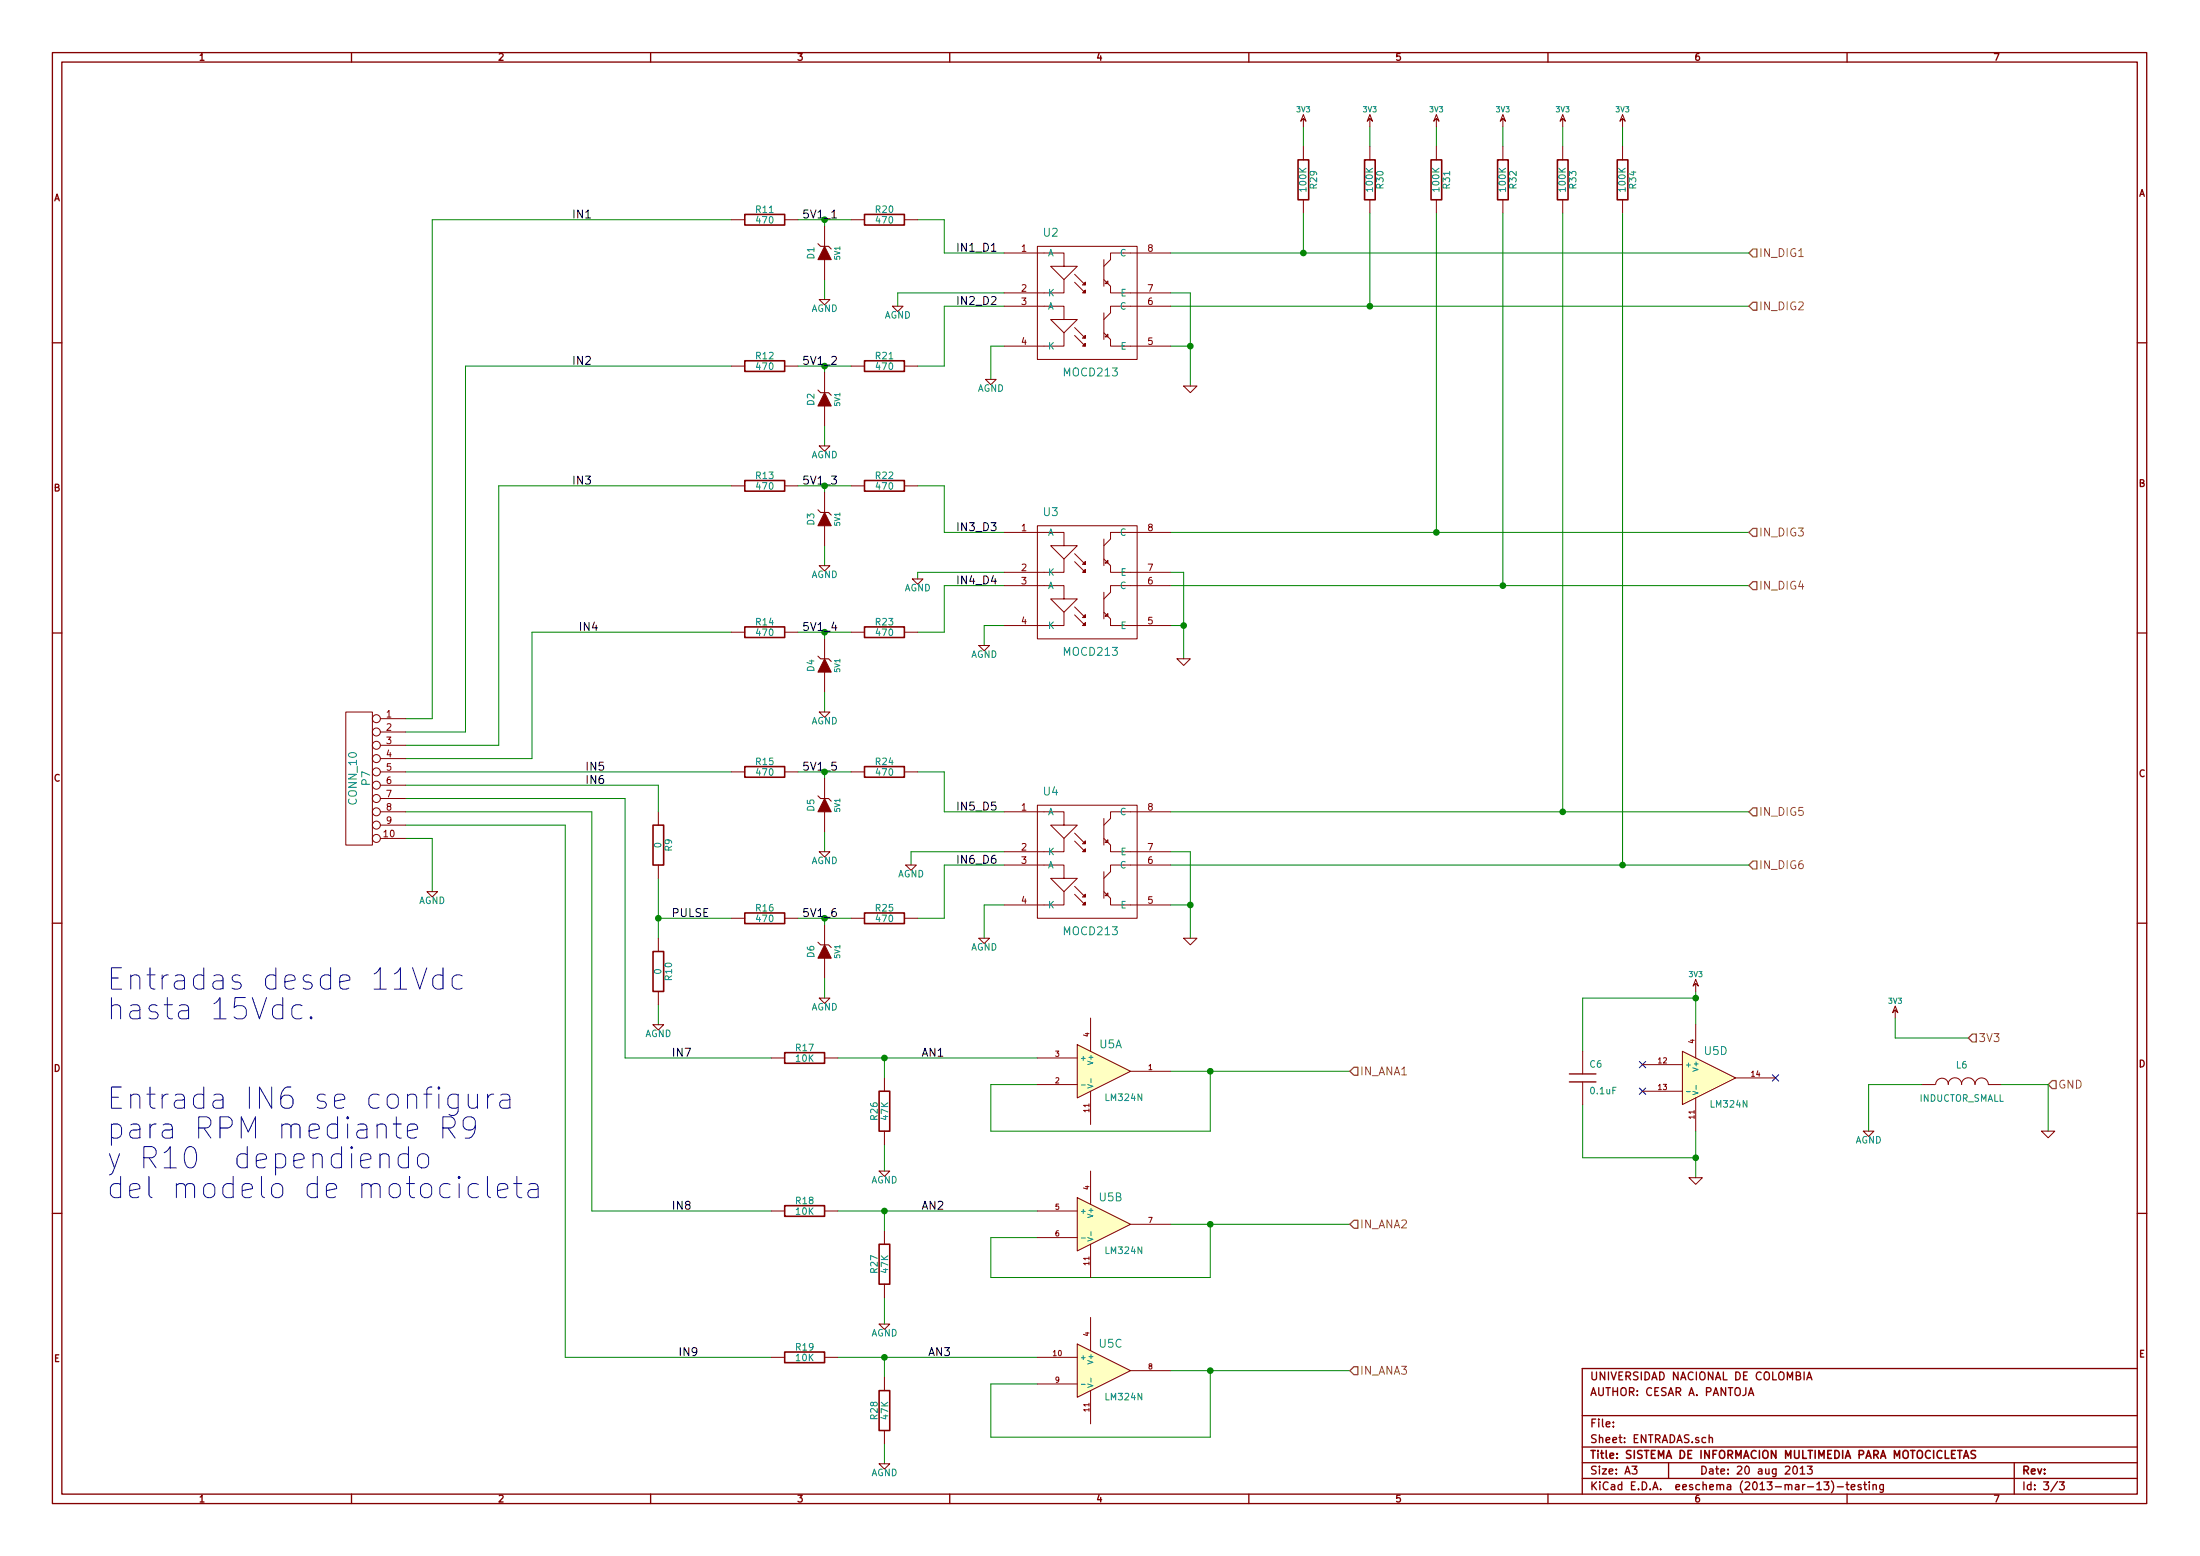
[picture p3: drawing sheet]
EESchema Schematic File Version 2
LIBS:power
LIBS:conn3
LIBS:ESD9B33ST5G
LIBS:jack_3p
LIBS:lm2940
LIBS:MOCD213
LIBS:opto
LIBS:optocoupler
LIBS:analog_switches
LIBS:74xx
LIBS:adc-dac
LIBS:atmel
LIBS:audio
LIBS:brooktre
LIBS:cmos4000
LIBS:cmos_ieee
LIBS:conn
LIBS:contrib
LIBS:cypress
LIBS:device
LIBS:digital-audio
LIBS:display
LIBS:dsp
LIBS:gennum
LIBS:graphic
LIBS:intel
LIBS:interface
LIBS:linear
LIBS:memory
LIBS:microchip
LIBS:microchip1
LIBS:microcontrollers
LIBS:motorola
LIBS:philips
LIBS:pspice
LIBS:regul
LIBS:siliconi
LIBS:special
LIBS:SymbolsSimilarEN60617+oldDIN617
LIBS:texas
LIBS:transf
LIBS:transistors
LIBS:ttl_ieee
LIBS:valves
LIBS:video
LIBS:xilinx
LIBS:usb-mini
LIBS:logo1
LIBS:SIMM-cache
EELAYER 24 0
EELAYER END
$Descr A3 16535 11693
encoding utf-8
Sheet 3 3
Title "SISTEMA DE INFORMACION MULTIMEDIA PARA MOTOCICLETAS"
Date "20 aug 2013"
Rev ""
Comp ""
Comment1 "AUTHOR: CESAR A. PANTOJA"
Comment2 "UNIVERSIDAD NACIONAL DE COLOMBIA"
Comment3 ""
Comment4 ""
$EndDescr
Wire Wire Line
	12750 8700 11900 8700
Wire Wire Line
	11900 8700 11900 8300
Wire Wire Line
	12750 7700 12750 7450
Wire Wire Line
	6650 9750 6650 9950
Connection ~ 4950 6900
Wire Wire Line
	4950 6900 5500 6900
Wire Wire Line
	4950 6100 4950 5900
Wire Wire Line
	4250 6200 4250 10200
Wire Wire Line
	4250 6200 3050 6200
Connection ~ 6650 10200
Wire Wire Line
	6650 10200 6650 10350
Connection ~ 6650 9100
Wire Wire Line
	6650 9250 6650 9100
Connection ~ 6650 7950
Wire Wire Line
	6650 8100 6650 7950
Wire Wire Line
	6300 10200 7800 10200
Wire Wire Line
	5800 9100 4450 9100
Wire Wire Line
	5800 7950 4700 7950
Connection ~ 12750 7500
Wire Wire Line
	4450 9100 4450 6100
Wire Wire Line
	4450 6100 3050 6100
Connection ~ 9100 10300
Wire Wire Line
	9100 10300 9100 10800
Wire Wire Line
	9100 10800 7450 10800
Wire Wire Line
	7450 10800 7450 10400
Wire Wire Line
	7450 10400 7800 10400
Connection ~ 9100 8050
Wire Wire Line
	9100 8050 9100 8500
Wire Wire Line
	9100 8500 7450 8500
Wire Wire Line
	7450 8500 7450 8150
Wire Wire Line
	7450 8150 7800 8150
Wire Wire Line
	8800 9200 10150 9200
Wire Wire Line
	8950 2900 8950 2200
Wire Wire Line
	8950 2200 8800 2200
Wire Wire Line
	8900 4950 8900 4300
Wire Wire Line
	8900 4300 8800 4300
Wire Wire Line
	8950 7050 8950 6400
Wire Wire Line
	8950 6400 8800 6400
Wire Wire Line
	4950 5900 3050 5900
Wire Wire Line
	3050 5700 4000 5700
Wire Wire Line
	4000 5700 4000 4750
Wire Wire Line
	4000 4750 5500 4750
Wire Wire Line
	5500 2750 3500 2750
Wire Wire Line
	3500 2750 3500 5500
Wire Wire Line
	3500 5500 3050 5500
Connection ~ 12200 6500
Wire Wire Line
	12200 1600 12200 6500
Connection ~ 11300 4400
Wire Wire Line
	11300 1600 11300 4400
Connection ~ 10300 2300
Wire Wire Line
	10300 1600 10300 2300
Wire Wire Line
	8800 6500 13150 6500
Wire Wire Line
	8800 4400 13150 4400
Wire Wire Line
	8800 2300 13150 2300
Wire Wire Line
	11750 950  11750 1100
Wire Wire Line
	7100 1900 7100 1650
Wire Wire Line
	7100 1900 7550 1900
Wire Wire Line
	6900 4350 6900 4300
Wire Wire Line
	6900 4300 7550 4300
Wire Wire Line
	7100 4400 7100 4750
Wire Wire Line
	7100 4400 7550 4400
Wire Wire Line
	6850 6500 6850 6400
Wire Wire Line
	6850 6400 7550 6400
Wire Wire Line
	7100 6500 7100 6900
Wire Wire Line
	7100 6500 7550 6500
Wire Wire Line
	3250 6700 3250 6300
Wire Wire Line
	6000 1650 6400 1650
Wire Wire Line
	6200 1700 6200 1650
Connection ~ 6200 1650
Wire Wire Line
	6200 2100 6200 2250
Wire Wire Line
	7100 1650 6900 1650
Wire Wire Line
	6000 2750 6400 2750
Wire Wire Line
	6200 2800 6200 2750
Connection ~ 6200 2750
Wire Wire Line
	6200 3200 6200 3350
Wire Wire Line
	6900 2750 7100 2750
Wire Wire Line
	6000 3650 6400 3650
Wire Wire Line
	6200 3700 6200 3650
Connection ~ 6200 3650
Wire Wire Line
	6200 4100 6200 4250
Wire Wire Line
	6900 3650 7100 3650
Wire Wire Line
	6000 4750 6400 4750
Wire Wire Line
	6200 4800 6200 4750
Connection ~ 6200 4750
Wire Wire Line
	6200 5200 6200 5350
Wire Wire Line
	7100 4750 6900 4750
Wire Wire Line
	6000 5800 6400 5800
Wire Wire Line
	6200 5850 6200 5800
Connection ~ 6200 5800
Wire Wire Line
	6200 6250 6200 6400
Wire Wire Line
	6900 5800 7100 5800
Wire Wire Line
	6000 6900 6400 6900
Wire Wire Line
	6200 6950 6200 6900
Connection ~ 6200 6900
Wire Wire Line
	6200 7350 6200 7500
Wire Wire Line
	7100 6900 6900 6900
Wire Wire Line
	14050 8500 14050 8150
Wire Wire Line
	15400 8150 15400 8500
Wire Wire Line
	12200 950  12200 1100
Wire Wire Line
	9800 950  9800 1100
Wire Wire Line
	10300 950  10300 1100
Wire Wire Line
	11300 950  11300 1100
Wire Wire Line
	10800 950  10800 1100
Wire Wire Line
	7550 6100 7100 6100
Wire Wire Line
	7100 6100 7100 5800
Wire Wire Line
	7550 6800 7400 6800
Wire Wire Line
	7400 6800 7400 7050
Wire Wire Line
	7550 4000 7100 4000
Wire Wire Line
	7100 4000 7100 3650
Wire Wire Line
	7550 4700 7400 4700
Wire Wire Line
	7400 4700 7400 4850
Wire Wire Line
	7550 2300 7100 2300
Wire Wire Line
	7100 2300 7100 2750
Wire Wire Line
	7550 2600 7450 2600
Wire Wire Line
	7450 2600 7450 2850
Wire Wire Line
	8800 1900 13150 1900
Wire Wire Line
	8800 4000 13150 4000
Wire Wire Line
	8800 6100 13150 6100
Wire Wire Line
	9800 1600 9800 1900
Connection ~ 9800 1900
Wire Wire Line
	10800 1600 10800 4000
Connection ~ 10800 4000
Wire Wire Line
	11750 1600 11750 6100
Connection ~ 11750 6100
Wire Wire Line
	5500 1650 3250 1650
Wire Wire Line
	3250 1650 3250 5400
Wire Wire Line
	3250 5400 3050 5400
Wire Wire Line
	5500 3650 3750 3650
Wire Wire Line
	3750 3650 3750 5600
Wire Wire Line
	3750 5600 3050 5600
Wire Wire Line
	3050 5800 5500 5800
Wire Wire Line
	3250 6300 3050 6300
Wire Wire Line
	8800 6800 8950 6800
Connection ~ 8950 6800
Wire Wire Line
	8800 4700 8900 4700
Connection ~ 8900 4700
Wire Wire Line
	8800 2600 8950 2600
Connection ~ 8950 2600
Wire Wire Line
	14250 7650 14250 7800
Wire Wire Line
	14250 7800 14800 7800
Wire Wire Line
	8800 8050 10150 8050
Wire Wire Line
	8800 10300 10150 10300
Wire Wire Line
	7800 9300 7450 9300
Wire Wire Line
	7450 9300 7450 9600
Wire Wire Line
	7450 9600 9100 9600
Wire Wire Line
	9100 9600 9100 9200
Connection ~ 9100 9200
Wire Wire Line
	3050 6000 4700 6000
Wire Wire Line
	4700 6000 4700 7950
Connection ~ 12750 8700
Wire Wire Line
	6300 7950 7800 7950
Wire Wire Line
	6300 9100 7800 9100
Wire Wire Line
	4250 10200 5800 10200
Wire Wire Line
	6650 8600 6650 8800
Wire Wire Line
	6650 10850 6650 11000
Wire Wire Line
	4950 7550 4950 7700
Wire Wire Line
	4950 6600 4950 7050
Wire Wire Line
	7550 2200 6750 2200
Wire Wire Line
	6750 2200 6750 2300
Wire Wire Line
	12750 8500 12750 8850
Wire Wire Line
	11900 7900 11900 7500
Wire Wire Line
	11900 7500 12750 7500
Text Notes 800  7450 0    160  ~ 0
Entradas desde 11Vdc \nhasta 15Vdc.\n\n\nEntrada IN6 se configura \npara RPM mediante R9\ny R10  dependiendo\ndel modelo de motocicleta\n
Text Label 5050 6900 0    60   ~ 0
PULSE 
$Comp
L AGND #PWR34
U 1 1
P 4950 7700
F 0 "#PWR34" H 4950 7700 40  0001 C CNN
F 1 "AGND" H 4950 7630 50  0000 C CNN
F 2 "" H 4950 7700 60  0001 C CNN
F 3 "" H 4950 7700 60  0001 C CNN
	1    4950 7700
	1    0    0    -1  
$EndComp
$Comp
L R R10
U 1 1
P 4950 7300
F 0 "R10" V 5030 7300 50  0000 C CNN
F 1 "0" V 4950 7300 50  0000 C CNN
F 2 "" H 4950 7300 60  0001 C CNN
F 3 "" H 4950 7300 60  0001 C CNN
	1    4950 7300
	1    0    0    -1  
$EndComp
$Comp
L R R9
U 1 1
P 4950 6350
F 0 "R9" V 5030 6350 50  0000 C CNN
F 1 "0" V 4950 6350 50  0000 C CNN
F 2 "" H 4950 6350 60  0001 C CNN
F 3 "" H 4950 6350 60  0001 C CNN
	1    4950 6350
	1    0    0    -1  
$EndComp
NoConn ~ 12350 8200
NoConn ~ 12350 8000
NoConn ~ 13350 8100
Text Label 7150 10200 2    60   ~ 0
AN3
Text Label 7100 9100 2    60   ~ 0
AN2
Text Label 7100 7950 2    60   ~ 0
AN1
Text Label 5250 10200 2    60   ~ 0
IN9
Text Label 5200 9100 2    60   ~ 0
IN8
Text Label 5200 7950 2    60   ~ 0
IN7
$Comp
L AGND #PWR41
U 1 1
P 6650 8800
F 0 "#PWR41" H 6650 8800 40  0001 C CNN
F 1 "AGND" H 6650 8730 50  0000 C CNN
F 2 "" H 6650 8800 60  0001 C CNN
F 3 "" H 6650 8800 60  0001 C CNN
	1    6650 8800
	1    0    0    -1  
$EndComp
$Comp
L AGND #PWR42
U 1 1
P 6650 9950
F 0 "#PWR42" H 6650 9950 40  0001 C CNN
F 1 "AGND" H 6650 9880 50  0000 C CNN
F 2 "" H 6650 9950 60  0001 C CNN
F 3 "" H 6650 9950 60  0001 C CNN
	1    6650 9950
	1    0    0    -1  
$EndComp
$Comp
L AGND #PWR43
U 1 1
P 6650 11000
F 0 "#PWR43" H 6650 11000 40  0001 C CNN
F 1 "AGND" H 6650 10930 50  0000 C CNN
F 2 "" H 6650 11000 60  0001 C CNN
F 3 "" H 6650 11000 60  0001 C CNN
	1    6650 11000
	1    0    0    -1  
$EndComp
$Comp
L R R28
U 1 1
P 6650 10600
F 0 "R28" V 6730 10600 50  0000 C CNN
F 1 "47K" V 6650 10600 50  0000 C CNN
F 2 "SM0805" H 6650 10600 60  0001 C CNN
F 3 "" H 6650 10600 60  0001 C CNN
	1    6650 10600
	-1   0    0    1   
$EndComp
$Comp
L R R27
U 1 1
P 6650 9500
F 0 "R27" V 6730 9500 50  0000 C CNN
F 1 "47K" V 6650 9500 50  0000 C CNN
F 2 "SM0805" H 6650 9500 60  0001 C CNN
F 3 "" H 6650 9500 60  0001 C CNN
	1    6650 9500
	-1   0    0    1   
$EndComp
$Comp
L R R26
U 1 1
P 6650 8350
F 0 "R26" V 6730 8350 50  0000 C CNN
F 1 "47K" V 6650 8350 50  0000 C CNN
F 2 "SM0805" H 6650 8350 60  0001 C CNN
F 3 "" H 6650 8350 60  0001 C CNN
	1    6650 8350
	-1   0    0    1   
$EndComp
Text HLabel 15400 8150 2    60   Input ~ 0
GND
$Comp
L R R19
U 1 1
P 6050 10200
F 0 "R19" V 6130 10200 50  0000 C CNN
F 1 "10K" V 6050 10200 50  0000 C CNN
F 2 "SM0805" H 6050 10200 60  0001 C CNN
F 3 "" H 6050 10200 60  0001 C CNN
	1    6050 10200
	0    -1   -1   0   
$EndComp
$Comp
L R R18
U 1 1
P 6050 9100
F 0 "R18" V 6130 9100 50  0000 C CNN
F 1 "10K" V 6050 9100 50  0000 C CNN
F 2 "SM0805" H 6050 9100 60  0001 C CNN
F 3 "" H 6050 9100 60  0001 C CNN
	1    6050 9100
	0    -1   -1   0   
$EndComp
$Comp
L R R17
U 1 1
P 6050 7950
F 0 "R17" V 6130 7950 50  0000 C CNN
F 1 "10K" V 6050 7950 50  0000 C CNN
F 2 "SM0805" H 6050 7950 60  0001 C CNN
F 3 "" H 6050 7950 60  0001 C CNN
	1    6050 7950
	0    -1   -1   0   
$EndComp
$Comp
L C C6
U 1 1
P 11900 8100
F 0 "C6" H 11950 8200 50  0000 L CNN
F 1 "0.1uF" H 11950 8000 50  0000 L CNN
F 2 "SM0805" H 11900 8100 60  0001 C CNN
F 3 "" H 11900 8100 60  0001 C CNN
	1    11900 8100
	1    0    0    -1  
$EndComp
Text HLabel 14800 7800 2    60   Input ~ 0
3V3
$Comp
L 3V3 #PWR62
U 1 1
P 14250 7650
F 0 "#PWR62" H 14250 7750 40  0001 C CNN
F 1 "3V3" H 14250 7775 40  0000 C CNN
F 2 "" H 14250 7650 60  0001 C CNN
F 3 "" H 14250 7650 60  0001 C CNN
	1    14250 7650
	1    0    0    -1  
$EndComp
$Comp
L 3V3 #PWR59
U 1 1
P 12750 7450
F 0 "#PWR59" H 12750 7550 40  0001 C CNN
F 1 "3V3" H 12750 7575 40  0000 C CNN
F 2 "" H 12750 7450 60  0001 C CNN
F 3 "" H 12750 7450 60  0001 C CNN
	1    12750 7450
	1    0    0    -1  
$EndComp
$Comp
L GND #PWR60
U 1 1
P 12750 8850
F 0 "#PWR60" H 12750 8850 30  0001 C CNN
F 1 "GND" H 12750 8780 30  0001 C CNN
F 2 "" H 12750 8850 60  0001 C CNN
F 3 "" H 12750 8850 60  0001 C CNN
	1    12750 8850
	1    0    0    -1  
$EndComp
$Comp
L LM324N U5
U 4 1
P 12850 8100
F 0 "U5" H 12900 8300 60  0000 C CNN
F 1 "LM324N" H 13000 7900 50  0000 C CNN
F 2 "" H 12850 8100 60  0001 C CNN
F 3 "" H 12850 8100 60  0001 C CNN
	4    12850 8100
	1    0    0    -1  
$EndComp
Text HLabel 10150 10300 2    60   Input ~ 0
IN_ANA3
Text HLabel 10150 9200 2    60   Input ~ 0
IN_ANA2
Text HLabel 10150 8050 2    60   Input ~ 0
IN_ANA1
$Comp
L LM324N U5
U 3 1
P 8300 10300
F 0 "U5" H 8350 10500 60  0000 C CNN
F 1 "LM324N" H 8450 10100 50  0000 C CNN
F 2 "" H 8300 10300 60  0001 C CNN
F 3 "" H 8300 10300 60  0001 C CNN
	3    8300 10300
	1    0    0    -1  
$EndComp
$Comp
L LM324N U5
U 2 1
P 8300 9200
F 0 "U5" H 8350 9400 60  0000 C CNN
F 1 "LM324N" H 8450 9000 50  0000 C CNN
F 2 "" H 8300 9200 60  0001 C CNN
F 3 "" H 8300 9200 60  0001 C CNN
	2    8300 9200
	1    0    0    -1  
$EndComp
$Comp
L LM324N U5
U 1 1
P 8300 8050
F 0 "U5" H 8350 8250 60  0000 C CNN
F 1 "LM324N" H 8450 7850 50  0000 C CNN
F 2 "" H 8300 8050 60  0001 C CNN
F 3 "" H 8300 8050 60  0001 C CNN
	1    8300 8050
	1    0    0    -1  
$EndComp
Text Label 7500 6500 2    60   ~ 0
IN6_D6
Text Label 7500 6100 2    60   ~ 0
IN5_D5
Text Label 7500 4400 2    60   ~ 0
IN4_D4
Text Label 7500 4000 2    60   ~ 0
IN3_D3
Text Label 7500 2300 2    60   ~ 0
IN2_D2
Text Label 7500 1900 2    60   ~ 0
IN1_D1
Text Label 6300 6900 2    60   ~ 0
5V1_6
Text Label 6300 5800 2    60   ~ 0
5V1_5
Text Label 6300 4750 2    60   ~ 0
5V1_4
Text Label 6300 3650 2    60   ~ 0
5V1_3
Text Label 6300 2750 2    60   ~ 0
5V1_2
Text Label 6300 1650 2    60   ~ 0
5V1_1
Text Label 4550 5900 2    60   ~ 0
IN6
Text Label 4550 5800 2    60   ~ 0
IN5
Text Label 4500 4750 2    60   ~ 0
IN4
Text Label 4450 3650 2    60   ~ 0
IN3
Text Label 4450 2750 2    60   ~ 0
IN2
Text Label 4450 1650 2    60   ~ 0
IN1
Text HLabel 13150 6500 2    60   Input ~ 0
IN_DIG6
Text HLabel 13150 6100 2    60   Input ~ 0
IN_DIG5
Text HLabel 13150 4400 2    60   Input ~ 0
IN_DIG4
Text HLabel 13150 4000 2    60   Input ~ 0
IN_DIG3
Text HLabel 13150 2300 2    60   Input ~ 0
IN_DIG2
Text HLabel 13150 1900 2    60   Input ~ 0
IN_DIG1
$Comp
L GND #PWR52
U 1 1
P 8950 7050
F 0 "#PWR52" H 8950 7050 30  0001 C CNN
F 1 "GND" H 8950 6980 30  0001 C CNN
F 2 "" H 8950 7050 60  0001 C CNN
F 3 "" H 8950 7050 60  0001 C CNN
	1    8950 7050
	1    0    0    -1  
$EndComp
$Comp
L GND #PWR50
U 1 1
P 8900 4950
F 0 "#PWR50" H 8900 4950 30  0001 C CNN
F 1 "GND" H 8900 4880 30  0001 C CNN
F 2 "" H 8900 4950 60  0001 C CNN
F 3 "" H 8900 4950 60  0001 C CNN
	1    8900 4950
	1    0    0    -1  
$EndComp
$Comp
L GND #PWR51
U 1 1
P 8950 2900
F 0 "#PWR51" H 8950 2900 30  0001 C CNN
F 1 "GND" H 8950 2830 30  0001 C CNN
F 2 "" H 8950 2900 60  0001 C CNN
F 3 "" H 8950 2900 60  0001 C CNN
	1    8950 2900
	1    0    0    -1  
$EndComp
$Comp
L R R34
U 1 1
P 12200 1350
F 0 "R34" V 12280 1350 50  0000 C CNN
F 1 "100K" V 12200 1350 50  0000 C CNN
F 2 "SM0805" H 12200 1350 60  0001 C CNN
F 3 "" H 12200 1350 60  0001 C CNN
	1    12200 1350
	1    0    0    -1  
$EndComp
$Comp
L R R33
U 1 1
P 11750 1350
F 0 "R33" V 11830 1350 50  0000 C CNN
F 1 "100K" V 11750 1350 50  0000 C CNN
F 2 "SM0805" H 11750 1350 60  0001 C CNN
F 3 "" H 11750 1350 60  0001 C CNN
	1    11750 1350
	1    0    0    -1  
$EndComp
$Comp
L R R32
U 1 1
P 11300 1350
F 0 "R32" V 11380 1350 50  0000 C CNN
F 1 "100K" V 11300 1350 50  0000 C CNN
F 2 "SM0805" H 11300 1350 60  0001 C CNN
F 3 "" H 11300 1350 60  0001 C CNN
	1    11300 1350
	1    0    0    -1  
$EndComp
$Comp
L R R31
U 1 1
P 10800 1350
F 0 "R31" V 10880 1350 50  0000 C CNN
F 1 "100K" V 10800 1350 50  0000 C CNN
F 2 "SM0805" H 10800 1350 60  0001 C CNN
F 3 "" H 10800 1350 60  0001 C CNN
	1    10800 1350
	1    0    0    -1  
$EndComp
$Comp
L R R30
U 1 1
P 10300 1350
F 0 "R30" V 10380 1350 50  0000 C CNN
F 1 "100K" V 10300 1350 50  0000 C CNN
F 2 "SM0805" H 10300 1350 60  0001 C CNN
F 3 "" H 10300 1350 60  0001 C CNN
	1    10300 1350
	1    0    0    -1  
$EndComp
$Comp
L AGND #PWR44
U 1 1
P 6750 2300
F 0 "#PWR44" H 6750 2300 40  0001 C CNN
F 1 "AGND" H 6750 2230 50  0000 C CNN
F 2 "" H 6750 2300 60  0001 C CNN
F 3 "" H 6750 2300 60  0001 C CNN
	1    6750 2300
	1    0    0    -1  
$EndComp
$Comp
L AGND #PWR45
U 1 1
P 6850 6500
F 0 "#PWR45" H 6850 6500 40  0001 C CNN
F 1 "AGND" H 6850 6430 50  0000 C CNN
F 2 "" H 6850 6500 60  0001 C CNN
F 3 "" H 6850 6500 60  0001 C CNN
	1    6850 6500
	1    0    0    -1  
$EndComp
$Comp
L ZENER D6
U 1 1
P 6200 7150
F 0 "D6" H 6200 7250 50  0000 C CNN
F 1 "5V1" H 6200 7050 40  0000 C CNN
F 2 "" H 6200 7150 60  0001 C CNN
F 3 "" H 6200 7150 60  0001 C CNN
	1    6200 7150
	0    -1   -1   0   
$EndComp
$Comp
L ZENER D5
U 1 1
P 6200 6050
F 0 "D5" H 6200 6150 50  0000 C CNN
F 1 "5V1" H 6200 5950 40  0000 C CNN
F 2 "" H 6200 6050 60  0001 C CNN
F 3 "" H 6200 6050 60  0001 C CNN
	1    6200 6050
	0    -1   -1   0   
$EndComp
$Comp
L R R25
U 1 1
P 6650 6900
F 0 "R25" V 6730 6900 50  0000 C CNN
F 1 "470" V 6650 6900 50  0000 C CNN
F 2 "" H 6650 6900 60  0001 C CNN
F 3 "" H 6650 6900 60  0001 C CNN
	1    6650 6900
	0    -1   -1   0   
$EndComp
$Comp
L R R16
U 1 1
P 5750 6900
F 0 "R16" V 5830 6900 50  0000 C CNN
F 1 "470" V 5750 6900 50  0000 C CNN
F 2 "" H 5750 6900 60  0001 C CNN
F 3 "" H 5750 6900 60  0001 C CNN
	1    5750 6900
	0    -1   -1   0   
$EndComp
$Comp
L R R24
U 1 1
P 6650 5800
F 0 "R24" V 6730 5800 50  0000 C CNN
F 1 "470" V 6650 5800 50  0000 C CNN
F 2 "" H 6650 5800 60  0001 C CNN
F 3 "" H 6650 5800 60  0001 C CNN
	1    6650 5800
	0    -1   -1   0   
$EndComp
$Comp
L R R15
U 1 1
P 5750 5800
F 0 "R15" V 5830 5800 50  0000 C CNN
F 1 "470" V 5750 5800 50  0000 C CNN
F 2 "" H 5750 5800 60  0001 C CNN
F 3 "" H 5750 5800 60  0001 C CNN
	1    5750 5800
	0    -1   -1   0   
$EndComp
$Comp
L 3V3 #PWR55
U 1 1
P 10800 950
F 0 "#PWR55" H 10800 1050 40  0001 C CNN
F 1 "3V3" H 10800 1075 40  0000 C CNN
F 2 "" H 10800 950 60  0001 C CNN
F 3 "" H 10800 950 60  0001 C CNN
	1    10800 950 
	1    0    0    -1  
$EndComp
$Comp
L MOCD213 U4
U 1 1
P 8200 6850
F 0 "U4" H 7900 7750 60  0000 C CNN
F 1 "MOCD213" H 8200 6700 60  0000 C CNN
F 2 "" H 8200 6850 60  0001 C CNN
F 3 "" H 8200 6850 60  0001 C CNN
	1    8200 6850
	1    0    0    -1  
$EndComp
$Comp
L MOCD213 U3
U 1 1
P 8200 4750
F 0 "U3" H 7900 5650 60  0000 C CNN
F 1 "MOCD213" H 8200 4600 60  0000 C CNN
F 2 "" H 8200 4750 60  0001 C CNN
F 3 "" H 8200 4750 60  0001 C CNN
	1    8200 4750
	1    0    0    -1  
$EndComp
$Comp
L MOCD213 U2
U 1 1
P 8200 2650
F 0 "U2" H 7900 3550 60  0000 C CNN
F 1 "MOCD213" H 8200 2500 60  0000 C CNN
F 2 "" H 8200 2650 60  0001 C CNN
F 3 "" H 8200 2650 60  0001 C CNN
	1    8200 2650
	1    0    0    -1  
$EndComp
$Comp
L ZENER D4
U 1 1
P 6200 5000
F 0 "D4" H 6200 5100 50  0000 C CNN
F 1 "5V1" H 6200 4900 40  0000 C CNN
F 2 "" H 6200 5000 60  0001 C CNN
F 3 "" H 6200 5000 60  0001 C CNN
	1    6200 5000
	0    -1   -1   0   
$EndComp
$Comp
L R R23
U 1 1
P 6650 4750
F 0 "R23" V 6730 4750 50  0000 C CNN
F 1 "470" V 6650 4750 50  0000 C CNN
F 2 "" H 6650 4750 60  0001 C CNN
F 3 "" H 6650 4750 60  0001 C CNN
	1    6650 4750
	0    -1   -1   0   
$EndComp
$Comp
L R R14
U 1 1
P 5750 4750
F 0 "R14" V 5830 4750 50  0000 C CNN
F 1 "470" V 5750 4750 50  0000 C CNN
F 2 "" H 5750 4750 60  0001 C CNN
F 3 "" H 5750 4750 60  0001 C CNN
	1    5750 4750
	0    -1   -1   0   
$EndComp
$Comp
L ZENER D3
U 1 1
P 6200 3900
F 0 "D3" H 6200 4000 50  0000 C CNN
F 1 "5V1" H 6200 3800 40  0000 C CNN
F 2 "" H 6200 3900 60  0001 C CNN
F 3 "" H 6200 3900 60  0001 C CNN
	1    6200 3900
	0    -1   -1   0   
$EndComp
$Comp
L ZENER D2
U 1 1
P 6200 3000
F 0 "D2" H 6200 3100 50  0000 C CNN
F 1 "5V1" H 6200 2900 40  0000 C CNN
F 2 "" H 6200 3000 60  0001 C CNN
F 3 "" H 6200 3000 60  0001 C CNN
	1    6200 3000
	0    -1   -1   0   
$EndComp
$Comp
L R R13
U 1 1
P 5750 3650
F 0 "R13" V 5830 3650 50  0000 C CNN
F 1 "470" V 5750 3650 50  0000 C CNN
F 2 "" H 5750 3650 60  0001 C CNN
F 3 "" H 5750 3650 60  0001 C CNN
	1    5750 3650
	0    -1   -1   0   
$EndComp
$Comp
L R R22
U 1 1
P 6650 3650
F 0 "R22" V 6730 3650 50  0000 C CNN
F 1 "470" V 6650 3650 50  0000 C CNN
F 2 "" H 6650 3650 60  0001 C CNN
F 3 "" H 6650 3650 60  0001 C CNN
	1    6650 3650
	0    -1   -1   0   
$EndComp
$Comp
L R R21
U 1 1
P 6650 2750
F 0 "R21" V 6730 2750 50  0000 C CNN
F 1 "470" V 6650 2750 50  0000 C CNN
F 2 "" H 6650 2750 60  0001 C CNN
F 3 "" H 6650 2750 60  0001 C CNN
	1    6650 2750
	0    -1   -1   0   
$EndComp
$Comp
L R R12
U 1 1
P 5750 2750
F 0 "R12" V 5830 2750 50  0000 C CNN
F 1 "470" V 5750 2750 50  0000 C CNN
F 2 "" H 5750 2750 60  0001 C CNN
F 3 "" H 5750 2750 60  0001 C CNN
	1    5750 2750
	0    -1   -1   0   
$EndComp
$Comp
L R R20
U 1 1
P 6650 1650
F 0 "R20" V 6730 1650 50  0000 C CNN
F 1 "470" V 6650 1650 50  0000 C CNN
F 2 "" H 6650 1650 60  0001 C CNN
F 3 "" H 6650 1650 60  0001 C CNN
	1    6650 1650
	0    -1   -1   0   
$EndComp
$Comp
L CONN_10 P7
U 1 1
P 2700 5850
F 0 "P7" V 2650 5850 60  0000 C CNN
F 1 "CONN_10" V 2750 5850 60  0000 C CNN
F 2 "" H 2700 5850 60  0001 C CNN
F 3 "" H 2700 5850 60  0001 C CNN
	1    2700 5850
	-1   0    0    -1  
$EndComp
$Comp
L AGND #PWR33
U 1 1
P 3250 6700
F 0 "#PWR33" H 3250 6700 40  0001 C CNN
F 1 "AGND" H 3250 6630 50  0000 C CNN
F 2 "" H 3250 6700 60  0001 C CNN
F 3 "" H 3250 6700 60  0001 C CNN
	1    3250 6700
	-1   0    0    -1  
$EndComp
$Comp
L R R11
U 1 1
P 5750 1650
F 0 "R11" V 5830 1650 50  0000 C CNN
F 1 "470" V 5750 1650 50  0000 C CNN
F 2 "" H 5750 1650 60  0001 C CNN
F 3 "" H 5750 1650 60  0001 C CNN
	1    5750 1650
	0    -1   -1   0   
$EndComp
$Comp
L ZENER D1
U 1 1
P 6200 1900
F 0 "D1" H 6200 2000 50  0000 C CNN
F 1 "5V1" H 6200 1800 40  0000 C CNN
F 2 "" H 6200 1900 60  0001 C CNN
F 3 "" H 6200 1900 60  0001 C CNN
	1    6200 1900
	0    -1   -1   0   
$EndComp
$Comp
L AGND #PWR35
U 1 1
P 6200 2250
F 0 "#PWR35" H 6200 2250 40  0001 C CNN
F 1 "AGND" H 6200 2180 50  0000 C CNN
F 2 "" H 6200 2250 60  0001 C CNN
F 3 "" H 6200 2250 60  0001 C CNN
	1    6200 2250
	1    0    0    -1  
$EndComp
$Comp
L AGND #PWR36
U 1 1
P 6200 3350
F 0 "#PWR36" H 6200 3350 40  0001 C CNN
F 1 "AGND" H 6200 3280 50  0000 C CNN
F 2 "" H 6200 3350 60  0001 C CNN
F 3 "" H 6200 3350 60  0001 C CNN
	1    6200 3350
	1    0    0    -1  
$EndComp
$Comp
L AGND #PWR49
U 1 1
P 7450 2850
F 0 "#PWR49" H 7450 2850 40  0001 C CNN
F 1 "AGND" H 7450 2780 50  0000 C CNN
F 2 "" H 7450 2850 60  0001 C CNN
F 3 "" H 7450 2850 60  0001 C CNN
	1    7450 2850
	1    0    0    -1  
$EndComp
$Comp
L AGND #PWR37
U 1 1
P 6200 4250
F 0 "#PWR37" H 6200 4250 40  0001 C CNN
F 1 "AGND" H 6200 4180 50  0000 C CNN
F 2 "" H 6200 4250 60  0001 C CNN
F 3 "" H 6200 4250 60  0001 C CNN
	1    6200 4250
	1    0    0    -1  
$EndComp
$Comp
L AGND #PWR47
U 1 1
P 7400 4850
F 0 "#PWR47" H 7400 4850 40  0001 C CNN
F 1 "AGND" H 7400 4780 50  0000 C CNN
F 2 "" H 7400 4850 60  0001 C CNN
F 3 "" H 7400 4850 60  0001 C CNN
	1    7400 4850
	1    0    0    -1  
$EndComp
$Comp
L AGND #PWR38
U 1 1
P 6200 5350
F 0 "#PWR38" H 6200 5350 40  0001 C CNN
F 1 "AGND" H 6200 5280 50  0000 C CNN
F 2 "" H 6200 5350 60  0001 C CNN
F 3 "" H 6200 5350 60  0001 C CNN
	1    6200 5350
	1    0    0    -1  
$EndComp
$Comp
L AGND #PWR46
U 1 1
P 6900 4350
F 0 "#PWR46" H 6900 4350 40  0001 C CNN
F 1 "AGND" H 6900 4280 50  0000 C CNN
F 2 "" H 6900 4350 60  0001 C CNN
F 3 "" H 6900 4350 60  0001 C CNN
	1    6900 4350
	1    0    0    -1  
$EndComp
$Comp
L INDUCTOR L6
U 1 1
P 14750 8150
F 0 "L6" V 14900 8150 50  0000 C CNN
F 1 "INDUCTOR_SMALL" V 14650 8150 50  0000 C CNN
F 2 "" H 14750 8150 60  0001 C CNN
F 3 "" H 14750 8150 60  0001 C CNN
	1    14750 8150
	0    -1   -1   0   
$EndComp
$Comp
L GND #PWR63
U 1 1
P 15400 8500
F 0 "#PWR63" H 15400 8500 30  0001 C CNN
F 1 "GND" H 15400 8430 30  0001 C CNN
F 2 "" H 15400 8500 60  0001 C CNN
F 3 "" H 15400 8500 60  0001 C CNN
	1    15400 8500
	1    0    0    -1  
$EndComp
$Comp
L AGND #PWR61
U 1 1
P 14050 8500
F 0 "#PWR61" H 14050 8500 40  0001 C CNN
F 1 "AGND" H 14050 8430 50  0000 C CNN
F 2 "" H 14050 8500 60  0001 C CNN
F 3 "" H 14050 8500 60  0001 C CNN
	1    14050 8500
	1    0    0    -1  
$EndComp
$Comp
L AGND #PWR40
U 1 1
P 6200 7500
F 0 "#PWR40" H 6200 7500 40  0001 C CNN
F 1 "AGND" H 6200 7430 50  0000 C CNN
F 2 "" H 6200 7500 60  0001 C CNN
F 3 "" H 6200 7500 60  0001 C CNN
	1    6200 7500
	1    0    0    -1  
$EndComp
$Comp
L AGND #PWR48
U 1 1
P 7400 7050
F 0 "#PWR48" H 7400 7050 40  0001 C CNN
F 1 "AGND" H 7400 6980 50  0000 C CNN
F 2 "" H 7400 7050 60  0001 C CNN
F 3 "" H 7400 7050 60  0001 C CNN
	1    7400 7050
	1    0    0    -1  
$EndComp
$Comp
L AGND #PWR39
U 1 1
P 6200 6400
F 0 "#PWR39" H 6200 6400 40  0001 C CNN
F 1 "AGND" H 6200 6330 50  0000 C CNN
F 2 "" H 6200 6400 60  0001 C CNN
F 3 "" H 6200 6400 60  0001 C CNN
	1    6200 6400
	1    0    0    -1  
$EndComp
$Comp
L R R29
U 1 1
P 9800 1350
F 0 "R29" V 9880 1350 50  0000 C CNN
F 1 "100K" V 9800 1350 50  0000 C CNN
F 2 "SM0805" H 9800 1350 60  0001 C CNN
F 3 "" H 9800 1350 60  0001 C CNN
	1    9800 1350
	1    0    0    -1  
$EndComp
$Comp
L 3V3 #PWR53
U 1 1
P 9800 950
F 0 "#PWR53" H 9800 1050 40  0001 C CNN
F 1 "3V3" H 9800 1075 40  0000 C CNN
F 2 "" H 9800 950 60  0001 C CNN
F 3 "" H 9800 950 60  0001 C CNN
	1    9800 950 
	1    0    0    -1  
$EndComp
$Comp
L 3V3 #PWR54
U 1 1
P 10300 950
F 0 "#PWR54" H 10300 1050 40  0001 C CNN
F 1 "3V3" H 10300 1075 40  0000 C CNN
F 2 "" H 10300 950 60  0001 C CNN
F 3 "" H 10300 950 60  0001 C CNN
	1    10300 950 
	1    0    0    -1  
$EndComp
$Comp
L 3V3 #PWR56
U 1 1
P 11300 950
F 0 "#PWR56" H 11300 1050 40  0001 C CNN
F 1 "3V3" H 11300 1075 40  0000 C CNN
F 2 "" H 11300 950 60  0001 C CNN
F 3 "" H 11300 950 60  0001 C CNN
	1    11300 950 
	1    0    0    -1  
$EndComp
$Comp
L 3V3 #PWR57
U 1 1
P 11750 950
F 0 "#PWR57" H 11750 1050 40  0001 C CNN
F 1 "3V3" H 11750 1075 40  0000 C CNN
F 2 "" H 11750 950 60  0001 C CNN
F 3 "" H 11750 950 60  0001 C CNN
	1    11750 950 
	1    0    0    -1  
$EndComp
$Comp
L 3V3 #PWR58
U 1 1
P 12200 950
F 0 "#PWR58" H 12200 1050 40  0001 C CNN
F 1 "3V3" H 12200 1075 40  0000 C CNN
F 2 "" H 12200 950 60  0001 C CNN
F 3 "" H 12200 950 60  0001 C CNN
	1    12200 950 
	1    0    0    -1  
$EndComp
Wire Wire Line
	14050 8150 14450 8150
Wire Wire Line
	15050 8150 15400 8150
$EndSCHEMATC
